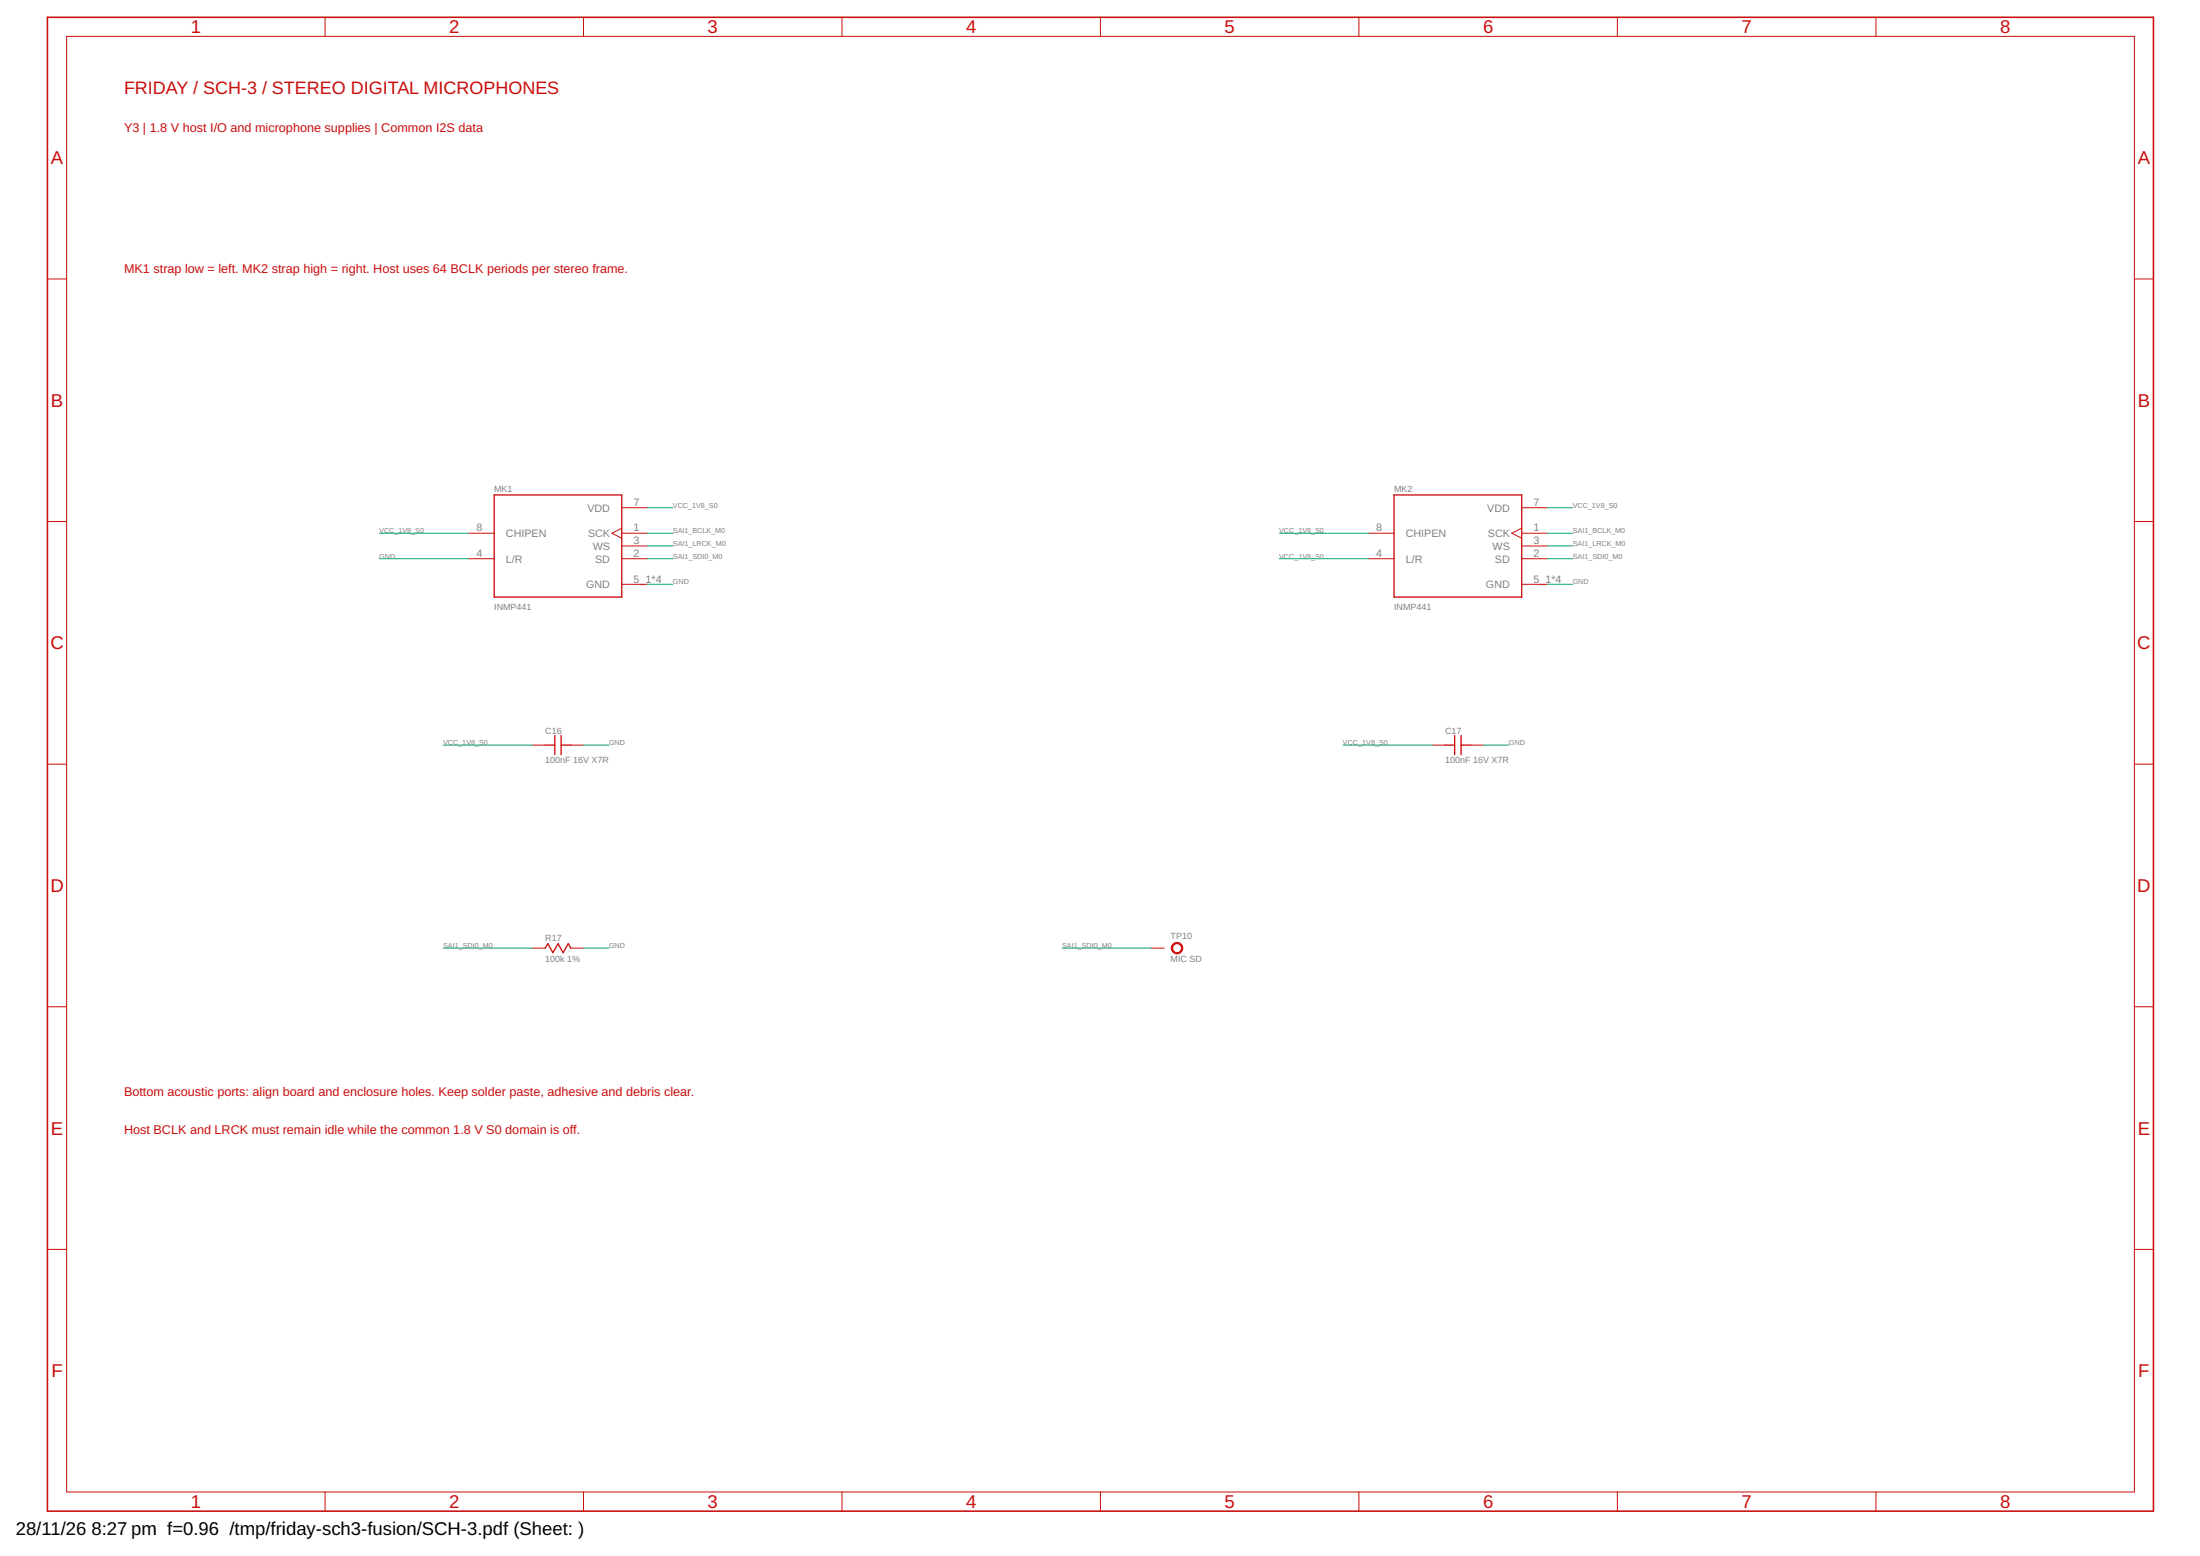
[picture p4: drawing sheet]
<svg xmlns="http://www.w3.org/2000/svg" width="420mm" height="297mm" viewBox="0 0 420 297" stroke-linecap="round" stroke-linejoin="round" font-family="sans-serif">
<path d="M9.1 3.3h402.2v285.2h-402.2z" fill="none" stroke="#c90d0c" stroke-width=".3"/>
<g fill="none" stroke="#c90d0c" stroke-width=".19">
<path d="M12.7 6.9h394.9v277.9h-394.9zM62.1 3.3v3.6M111.4 3.3v3.6M160.8 3.3v3.6M210.2 3.3v3.6M259.5 3.3v3.6M308.9 3.3v3.6M358.3 3.3v3.6M9.1 53.3h3.6M407.6 53.3h3.7M9.1 99.6h3.6M118.7 96.9h4.9"/>
<path d="M290.6 96.9h4.9M407.6 99.6h3.7M89.5 101.8h4.9M89.5 106.7h4.9M118.7 100.8l-1.8 1 1.8 .9M118.7 101.8h4.9M118.7 106.7h4.9M118.7 111.5h4.9M118.7 104.2h4.9M261.4 101.8h4.8M261.4 106.7h4.8M290.6 101.8h4.9"/>
<path d="M290.6 106.7h4.9M290.6 111.5h4.9M290.6 104.2h4.9M290.6 100.8l-1.9 1 1.9 .9M9.1 145.9h3.6M101.7 142.2h2.4M109 142.2h2.4M273.5 142.2h2.5M280.9 142.2h2.4M407.6 145.9h3.7M9.1 192.2h3.6M101.7 181h2.4"/>
<path d="M109 181h2.4M219.9 181h2.5M407.6 192.2h3.7M9.1 238.5h3.6M407.6 238.5h3.7M62.1 284.8v3.7M111.4 284.8v3.7M160.8 284.8v3.7M210.2 284.8v3.7M259.5 284.8v3.7M308.9 284.8v3.7M358.3 284.8v3.7"/>
</g>
<path d="M94.4 94.5h24.3v19.5h-24.3zM266.2 94.5h24.4v19.5h-24.4zM104.1 142.2h1.9M106 140.4v3.7M107.2 140.4v3.7M107.2 142.2h1.8M276 142.2h1.8M277.8 140.4v3.7M279 142.2h1.9M279 140.4v3.7M104.1 181l.5-.9 1 1.8 1-1.8 .9 1.8 1-1.8 .5 .9" fill="none" stroke="#c90d0c" stroke-width=".25"/>
<path d="M224.1 180.2a1.1 1.1 0 0 1 1.7 .3 1.1 1.1 0 0 1-.8 1.6 1.1 1.1 0 0 1-1.3-1.1h.2a.85 .85 0 0 1 1.2-.8 .85 .85 0 0 1 .3 1.4 .85 .85 0 0 1-1.4-.3l-.1-.3h-.2z" fill-rule="evenodd" fill="#c90d0c" stroke="#c90d0c" stroke-width=".19"/>
<g fill="none" stroke="#0dab76" stroke-width=".19">
<path d="M123.6 96.9h4.9M295.5 96.9h4.9M72.4 101.8h17.1M72.4 106.7h17.1M123.6 101.8h4.9M123.6 104.2h4.9M123.6 106.7h4.9M123.6 111.5h4.9M244.3 101.8h17.1M244.3 106.7h17.1M295.5 101.8h4.9M295.5 104.2h4.9"/>
<path d="M295.5 106.7h4.9M295.5 111.5h4.9M84.6 142.2h17.1M111.4 142.2h4.9M256.5 142.2h17M283.3 142.2h4.9M84.6 181h17.1M111.4 181h4.9M202.9 181h17"/>
</g>
<g font-size="3.5" fill="#c90d0c">
<text x="36.4" y="6.4">1</text>
<text x="85.8" y="6.4">2</text>
<text x="135.1" y="6.4">3</text>
<text x="184.5" y="6.4">4</text>
<text x="233.9" y="6.4">5</text>
<text x="283.2" y="6.4">6</text>
<text x="332.6" y="6.4">7</text>
<text x="382" y="6.4">8</text>
<text x="9.7" y="31.4">A</text>
<text x="408.3" y="31.4">A</text>
<text x="9.7" y="77.7">B</text>
<text x="408.3" y="77.7">B</text>
<text x="9.6" y="124">C</text>
<text x="408.2" y="124">C</text>
<text x="9.6" y="170.3">D</text>
<text x="408.2" y="170.3">D</text>
<text x="9.7" y="216.6">E</text>
<text x="408.3" y="216.6">E</text>
<text x="9.8" y="262.9">F</text>
<text x="408.4" y="262.9">F</text>
<text x="36.4" y="287.9">1</text>
<text x="85.8" y="287.9">2</text>
<text x="135.1" y="287.9">3</text>
<text x="184.5" y="287.9">4</text>
<text x="233.9" y="287.9">5</text>
<text x="283.2" y="287.9">6</text>
<text x="332.6" y="287.9">7</text>
<text x="382" y="287.9">8</text>
</g>
<g font-size="3.5">
<text x="3" y="293">28/11/26</text>
<text x="17.5" y="293">8:27 pm f=0.96 /tmp/friday-sch3-fusion/SCH-3.pdf (Sheet: )</text>
</g>
<text font-size="3.4" fill="#c90d0c" x="23.7" y="17.9">FRIDAY / SCH-3 / STEREO DIGITAL MICROPHONES</text>
<g font-size="2.4" fill="#c90d0c">
<text x="23.7" y="25.2">Y3 | 1.8 V host I/O and microphone supplies | Common I2S data</text>
<text x="23.7" y="52">MK1 strap low = left. MK2 strap high = right. Host uses 64 BCLK periods per stereo frame.</text>
<text x="23.7" y="209.3">Bottom acoustic ports: align board and enclosure holes. Keep solder paste, adhesive and debris clear.</text>
<text x="23.7" y="216.6">Host BCLK and LRCK must remain idle while the common 1.8 V S0 domain is off.</text>
</g>
<g font-size="2.1" fill="#808080">
<text x="91" y="101.5">8</text>
<text x="112.2" y="97.6">VDD</text>
<text x="121" y="101.5">1</text>
<text x="121" y="96.6">7</text>
<text x="262.8" y="101.5">8</text>
<text x="284" y="97.6">VDD</text>
<text x="292.9" y="101.5">1</text>
<text x="292.9" y="96.6">7</text>
<text x="91" y="106.3">4</text>
<text x="96.6" y="107.4">L/R</text>
<text x="96.6" y="102.5">CHIPEN</text>
<text x="112.3" y="102.5">SCK</text>
<text x="113.2" y="105">WS</text>
<text x="113.7" y="107.4">SD</text>
<text x="121" y="106.3">2</text>
<text x="121" y="103.9">3</text>
<text x="262.8" y="106.3">4</text>
<text x="268.5" y="107.4">L/R</text>
<text x="268.5" y="102.5">CHIPEN</text>
<text x="284.2" y="102.5">SCK</text>
<text x="285.1" y="105">WS</text>
<text x="285.5" y="107.4">SD</text>
<text x="292.9" y="106.3">2</text>
<text x="292.9" y="103.9">3</text>
<text x="111.9" y="112.3">GND</text>
<text x="121" y="111.2">5_1*4</text>
<text x="283.8" y="112.3">GND</text>
<text x="292.9" y="111.2">5_1*4</text>
</g>
<g font-size="1.7" fill="#808080">
<text x="94.4" y="93.9">MK1</text>
<text x="266.2" y="93.9">MK2</text>
<text x="94.4" y="116.4">INMP441</text>
<text x="266.2" y="116.4">INMP441</text>
<text x="104.1" y="140.1">C16</text>
<text x="276" y="140.1">C17</text>
<text x="104.1" y="145.7">100nF 16V X7R</text>
<text x="276" y="145.7">100nF 16V X7R</text>
<text x="104.1" y="179.7">R17</text>
<text x="223.6" y="179.3">TP10</text>
<text x="104.1" y="183.7">100k 1%</text>
<text x="223.6" y="183.7">MIC SD</text>
</g>
<g font-size="1.4" fill="#808080">
<text x="72.4" y="101.8">VCC_1V8_S0</text>
<text x="128.5" y="101.8">SAI1_BCLK_M0</text>
<text x="128.5" y="96.9">VCC_1V8_S0</text>
<text x="244.3" y="101.8">VCC_1V8_S0</text>
<text x="300.4" y="101.8">SAI1_BCLK_M0</text>
<text x="300.4" y="96.9">VCC_1V8_S0</text>
<text x="72.4" y="106.7">GND</text>
<text x="128.5" y="104.2">SAI1_LRCK_M0</text>
<text x="128.5" y="106.7">SAI1_SDI0_M0</text>
<text x="244.3" y="106.7">VCC_1V8_S0</text>
<text x="300.4" y="104.2">SAI1_LRCK_M0</text>
<text x="300.4" y="106.7">SAI1_SDI0_M0</text>
<text x="128.5" y="111.5">GND</text>
<text x="300.4" y="111.5">GND</text>
<text x="84.6" y="142.2">VCC_1V8_S0</text>
<text x="116.3" y="142.2">GND</text>
<text x="256.5" y="142.2">VCC_1V8_S0</text>
<text x="288.2" y="142.2">GND</text>
<text x="84.6" y="181">SAI1_SDI0_M0</text>
<text x="116.3" y="181">GND</text>
<text x="202.9" y="181">SAI1_SDI0_M0</text>
</g>
</svg>
